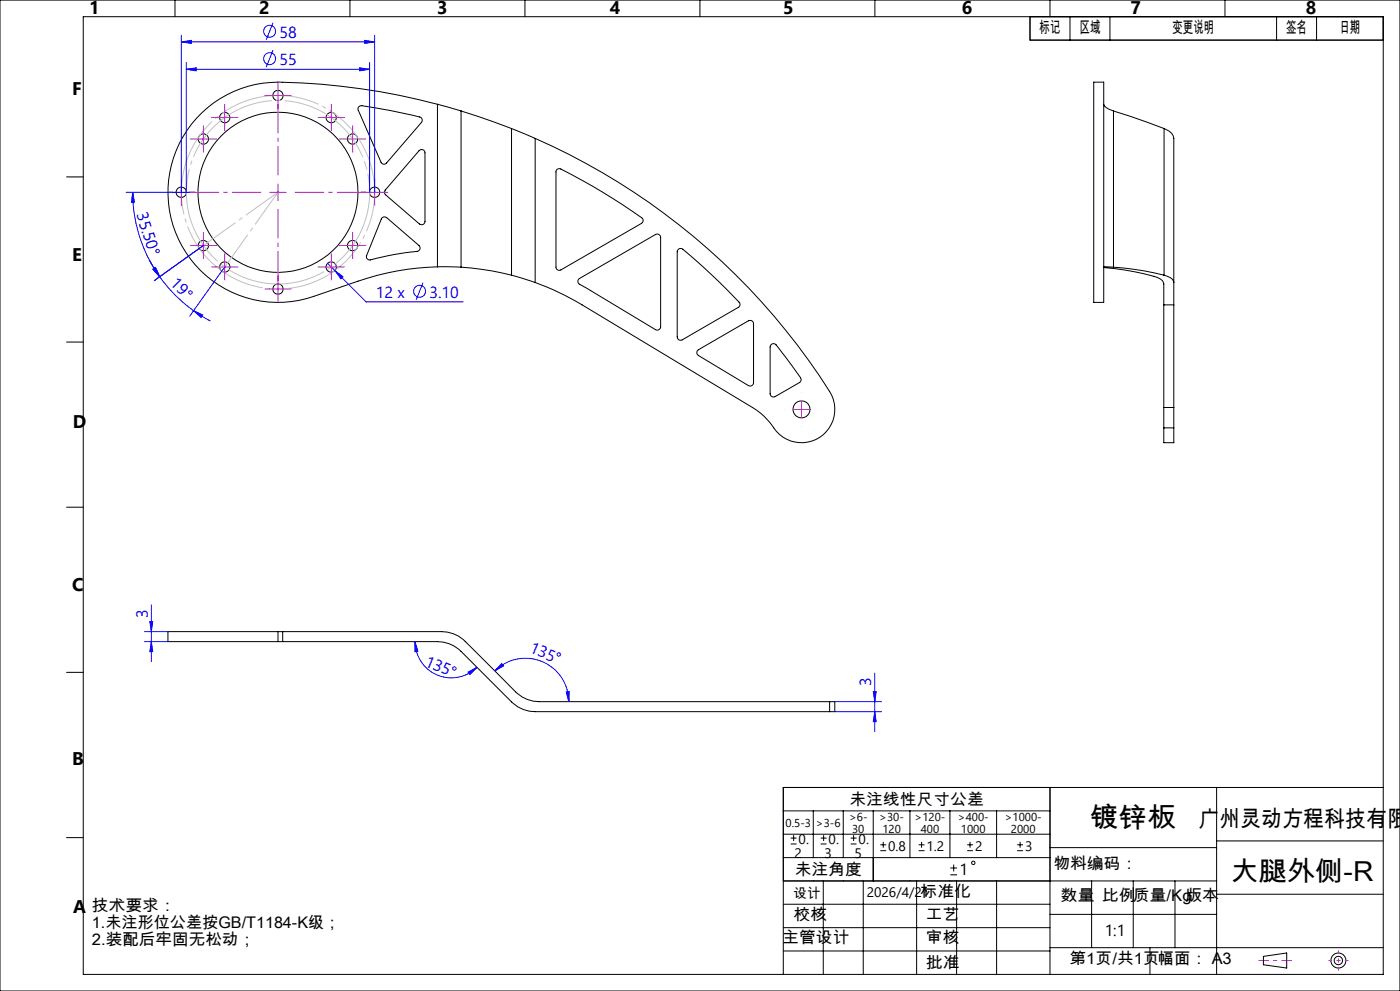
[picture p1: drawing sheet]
<svg xmlns="http://www.w3.org/2000/svg" width="420mm" height="297mm" viewBox="0 0 420 297" stroke-linecap="round" stroke-linejoin="round" font-family="sans-serif">
<g fill="none" stroke="#000" stroke-width=".3">
<path d="M0 0h420v297h-420zM25 5h390v287h-390zM52.5 0v5M105 0v5M157.5 0v5M210 0v5M262.5 0v5M309 5v7h106M315 0v5M321 5v7M333 5v7M367.5 0v5"/>
<path d="M383 5v7M395 5v7M107.6 32.1l.9-.4 4.4 .7 13 2.7a1 1 0 0 1 .5 1.6l-10.4 12.2a.97 .97 0 0 1-1.7-.3l-6.9-15.8zM131.2 31.3l7.1 2M131.2 31.3a208.4 208.4 0 0 0-47.8-6.7 33 33 0 0 0-32.6 38.5 33 33 0 0 0 43.3 25.7 168.5 168.5 0 0 1 22.1-7 76.9 76.9 0 0 1 15-1.8M131.2 31.3v48.7M138.3 33.3l15.2 5.2M138.3 33.3v46.8M153.5 38.5l7 3M153.5 38.5v44M328.1 24.6h3v66h-3zM331.1 31.3a3.6 3.6 0 0 0 2.9 2"/>
<path d="M334 33.3l15.2 5.2M334 33.3v46.8M349.2 38.5a4.2 4.2 0 0 1 2.9 3v43.2M349.2 38.5v44M20 53h5M125.7 45.2a1.01 1.01 0 0 1 1.1-.3 1.01 1.01 0 0 1 .7 .9v20.6a1.01 1.01 0 0 1-.6 .9 1.01 1.01 0 0 1-1.1-.2l-10.1-8.7a.98 .98 0 0 1-.1-1.4zM160.5 41.5a199.2 199.2 0 0 1 89 77 10 10 0 0 1-4.7 13.2 10 10 0 0 1-13.3-4.4l-2.2-2.5-2.6-2.1-52.1-31.3a85.8 85.8 0 0 0-14.1-6.7M160.5 41.5v43.2M167 50.8l.7-.3a156.4 156.4 0 0 1 25.1 15.1l.1 .8-.5 .6-24.1 13.9a.99 .99 0 0 1-1.5-.9v-28.7zM114.5 65.4l.6-.4 .9 .2 9.7 8.4a1.02 1.02 0 0 1 .3 1 1.02 1.02 0 0 1-.9 .7 112.9 112.9 0 0 0-14.5 2.6l-.6-.5v-.9zM131.2 80l7.1 .1M203.5 74.7l.5-.2h.6a167.6 167.6 0 0 1 17.4 16.4v.5l-.3 .6-17 9.8a1.01 1.01 0 0 1-1.5-.8v-25.5z"/>
<path d="M331.1 80l2.9 .1M138.3 80.1l3.1 .2a81.1 81.1 0 0 1 12.1 2.2M153.5 82.5l7 2.2M173.6 83.6l23.1-13.3a1.02 1.02 0 0 1 1.5 .9v26.7a1.02 1.02 0 0 1-1.5 .9l-22-13.1a1.3 1.3 0 0 1-1.1-.7 1.3 1.3 0 0 1 0-1.4zM331.1 80.2a74.8 74.8 0 0 1 16.2 3 2.59 2.59 0 0 1 1.8 3.3v4.9M334 80.1l3.1 .2a80.5 80.5 0 0 1 12.1 2.2M349.1 91.4h3M349.1 91.4v30.7M349.2 82.5a3.3 3.3 0 0 1 2.9 2.2M352.1 84.7v6.7M352.1 91.4v30.7M20 102.5h5"/>
<path d="M209.2 105.2l15.3-9.1a1.02 1.02 0 0 1 1.6 .9v17.7a1.02 1.02 0 0 1-1.6 .9l-15-9.1-.4-.6zM231.2 103.4l.8-.4 .8 .4 7.4 9.8a1.03 1.03 0 0 1-.3 1.4l-7.3 4.2a1.02 1.02 0 0 1-1.6-.8v-14zM349.1 122.1v6.1M349.1 128.2v4.5h3v-4.5M349.1 122.1h3M349.1 128.2h3M352.1 122.1v6.1M20 152h5M83.4 192.3h1.4M83.4 189.3h1.4M83.4 189.3h-33v3h33M83.4 189.3v3"/>
<path d="M84.8 192.3h46.4a10 10 0 0 1 7.1 2.9l15.2 15.2a9.9 9.9 0 0 0 7 2.9h88.4M84.8 189.3h47.7a9.9 9.9 0 0 1 7.1 2.9l15.1 15.2a9.9 9.9 0 0 0 7.1 2.9h87.1M84.8 189.3v3M20 201.5h5M248.9 210.3h1.5v3h-1.5M248.9 210.3v3M315 236v56M365 236v56M415 236h-180v56M20 251h5M235 243h80M235 250h80"/>
<path d="M235 257h80M237.2 252.9h1.8M237.2 251.2h1.8M238.1 250.3v1.8M244 243v14M246.2 252.9h1.8M246.2 251.2h1.8M247.1 250.3v1.8M253 243v14M255.2 252.9h1.8M255.2 251.2h1.8M256.1 250.3v1.8"/>
<path d="M262 243v21M264.1 254.9h1.8M264.1 253.2h1.8M265 252.3v1.8M273 243v14M275.6 254.9h1.8M275.6 253.2h1.8M276.5 252.3v1.8M285 243v14M286.1 259.1v2.1M290.2 254.9h1.7M290.2 253.2h1.7"/>
<path d="M291 252.3v1.8M299 243v14M305.2 254.9h1.7M305.2 253.2h1.7M306 252.3v1.8M315 254h50M365 252h50M235 264h130M235 278h80M235 271h80M247 264v28M259 264v28"/>
<path d="M275 264v28M285.1 262.2h2M285.1 260.1h2M287 264v28M299 264v28M315 274h50M327.5 264v20M340 264v20M352.5 264v20M365 268h50M235 285h80M315 284h100"/>
<path d="M345 284v8M379 286.6l7-1v4.5l-7-1z"/>
<circle cx="67.4" cy="35.2" r="1.55"/>
<circle cx="83.4" cy="28.6" r="1.56"/>
<circle cx="99.4" cy="35.2" r="1.54"/>
<circle cx="54.4" cy="57.6" r="1.56"/>
<circle cx="61" cy="41.7" r="1.55"/>
<circle cx="83.4" cy="57.6" r="24"/>
<circle cx="105.8" cy="41.7" r="1.54"/>
<circle cx="112.4" cy="57.6" r="1.56"/>
<circle cx="61" cy="73.6" r="1.55"/>
<circle cx="105.8" cy="73.6" r="1.55"/>
<circle cx="67.4" cy="80" r="1.55"/>
<circle cx="83.4" cy="86.6" r="1.55"/>
<circle cx="99.3" cy="80" r="1.55"/>
<circle cx="240.4" cy="122.7" r="2.56"/>
<circle cx="292" cy="258.6" r=".52"/>
<circle cx="401.5" cy="287.9" r="1.24"/>
<circle cx="401.5" cy="287.9" r="2.25"/>
</g>
<g fill="none" stroke="#00f" stroke-width=".3">
<path d="M54.4 12.6l3-.5v.9zM54.4 10.6v47M54.4 12.6h58M55.9 18.8v38.8M81.9 6.8l-2 5.1M81.9 15l-2 5.1M109.4 12.1l3 .5-3 .4zM110.9 18.8v38.8M112.4 10.6v47M55.9 20.8l3-.5v.9zM55.9 20.8h55M107.9 20.3l3 .5-3 .4z"/>
<path d="M37.8 57.6h19.1M39.8 57.6l.6 3h-1zM39.8 57.6a43.7 43.7 0 0 0 8.1 25.3M44.8 77.9l3.1 5M61 73.6l-14.7 10.5M98.2 78.9l2.3 2.2M45.9 80.7l.7-.5 1.3 2.7zM47.9 82.9l4.3 5.2 2.8 2.6 3.1 2.4M58.1 93.1l2.7 1.3-.5 .7zM58.1 93.1l5.1 3.1M67.4 80l-10.5 14.8M100.5 81.1l2.4 1.8-.6 .7z"/>
<path d="M100.5 81.1l9.3 9.4h29.2M126.9 84.7l-2.1 5.1M43.4 189.3h7M43.4 192.3h7M44.9 186.3h.9l-.4 3zM45.4 192.3l.4 3h-.9zM45.4 181.3v17M124.5 192.3l.9 2.9-.9 .1zM124.5 192.3a10.9 10.9 0 0 0 6.7 10 10.9 10.9 0 0 0 11.9-2.3M150.5 198.9l.6 .7-2.7 1.5zM140.4 201.4l2.7-1.4-2.1 2.1zM148.4 201.1a13 13 0 0 1 14.2-2.8 13 13 0 0 1 8 12"/>
<path d="M169.9 207.4l.8-.1-.1 3zM250.4 213.3h14M250.4 210.3h14M262 207.3h.9l-.5 3zM262.4 213.3l.5 3h-.9zM262.4 201.7v17.6"/>
<circle cx="80.9" cy="9.4" r="1.8"/>
<circle cx="80.9" cy="17.6" r="1.8"/>
<circle cx="125.9" cy="87.3" r="1.8"/>
</g>
<path d="M109.7 49.6a27.5 27.5 0 0 0-46.1-11.1 27.5 27.5 0 0 0 12.7 45.7 27.5 27.5 0 0 0 33.8-33.2l-.4-1.4" fill="none" stroke="#c0c0c0" stroke-width=".3" stroke-dasharray="30.5 1.3 1.3 1.3" stroke-dashoffset="-2.6" stroke-linecap="butt"/>
<path d="M111.1 49.1a29 29 0 0 0-48.6-11.6 29 29 0 0 0 13.4 48.1 29 29 0 0 0 35.6-35l-.4-1.5" fill="none" stroke="#c0c0c0" stroke-width=".3" stroke-dasharray="30.5 1.3 1.3 1.3" stroke-dashoffset="9.9" stroke-linecap="butt"/>
<path d="M78.4 57.6h-21.5M83.4 52.6v-21.5M88.4 57.6h21.5M83.4 62.6v21.5" fill="none" stroke="#f0f" stroke-width=".3" stroke-dasharray="30.5 1.3 1.3 1.3" stroke-dashoffset="21.6" stroke-linecap="butt"/>
<g fill="none" stroke="#f0f" stroke-width=".3" stroke-dasharray="30.5 1.3 1.3 1.3" stroke-linecap="butt">
<path d="M61 39.1v-1.5M64.9 35.2h-1.5M67.4 32.7v-1.5M67.4 37.7v1.6M69.9 35.2h1.6M80.9 28.6h-1.5M83.4 26.1v-1.5M83.4 31.1v1.6M85.9 28.6h1.6M96.9 35.2h-1.6M99.4 32.7v-1.5M99.4 37.7v1.6"/>
<path d="M101.9 35.2h1.5M105.8 39.1v-1.5M51.9 57.6h-1.5M54.4 55.1v-1.5M56.9 57.6h1.6M58.5 41.6h-1.5M61 44.1v1.6M63.5 41.6h1.6M103.3 41.6h-1.6M105.8 44.1v1.6M108.3 41.6h1.5M109.9 57.6h-1.5"/>
<path d="M112.4 55.1v-1.5M114.9 57.6h1.6M54.4 60.1v1.6M58.5 73.6h-1.5M61 71.1v-1.6M61 76.1v1.5M63.5 73.6h1.6M67.4 77.5v-1.5M99.4 77.5v-1.5M103.3 73.6h-1.6M105.8 71.1v-1.6M105.8 76.1v1.5"/>
<path d="M108.3 73.6h1.5M112.4 60.1v1.6M64.9 80h-1.5M67.4 82.5v1.6M69.9 80h1.6M80.9 86.6h-1.5M83.4 84.1v-1.5M83.4 89.1v1.6M85.9 86.6h1.6M96.9 80h-1.6M99.4 82.5v1.6M101.9 80h1.5"/>
<path d="M240.5 117.7v-.1M235.5 122.7h-.1"/>
</g>
<path d="M83.4 57.6l-22.4 16M67.4 80l16-22.4" fill="none" stroke="#c0c0c0" stroke-width=".3" stroke-dasharray="30.5 1.3 1.3 1.3" stroke-dashoffset="18.6" stroke-linecap="butt"/>
<path d="M398.5 287.9h6M401.5 284.9v6" fill="none" stroke="#f0f" stroke-width=".3" stroke-dasharray="30.5 1.3 1.3 1.3" stroke-dashoffset="29.4" stroke-linecap="butt"/>
<path d="M377.5 287.9h10" fill="none" stroke="#f0f" stroke-width=".3" stroke-dasharray="30.5 1.3 1.3 1.3" stroke-dashoffset="27.4" stroke-linecap="butt"/>
<g fill="none" stroke="#f0f" stroke-width=".3">
<path d="M61 39.2v5M64.9 35.2h5M67.4 32.7v5M80.9 28.6h5M83.4 26.1v5M96.9 35.2h4.9M99.4 32.7v5M105.8 39.2v5M51.9 57.6h5M54.4 55.1v5M58.5 41.7h5M80.9 57.6h5"/>
<path d="M83.4 55.1v5M103.3 41.7h5M109.9 57.6h5M112.4 55.1v5M58.5 73.6h5M61 71.1v5M67.4 77.5v5M99.4 77.5v5M103.3 73.6h5M105.8 71.1v5M64.9 80h5M80.9 86.6h5"/>
<path d="M83.4 84.1v5M96.9 80h4.9M237.9 122.7h5.1M240.5 120.2v5"/>
</g>
<g fill="#00f">
<path d="M100.5 81.1l2.4 1.8-.6 .7z"/>
<path d="M169.9 207.4l.8-.1-.1 3zM150.5 198.9l.6 .7-2.7 1.5z"/>
<path d="M262.4 213.3l.5 3h-.9zM262 207.3h.9l-.5 3z"/>
<path d="M44.9 186.3h.9l-.4 3zM45.4 192.3l.4 3h-.9z"/>
<path d="M124.5 192.3l.9 2.9-.9 .1zM140.4 201.4l2.7-1.4-2.1 2.1z"/>
<path d="M54.4 12.6l3-.5v.9zM109.4 12.1l3 .5-3 .4zM55.9 20.8l3-.5v.9zM107.9 20.3l3 .5-3 .4z"/>
<path d="M39.8 57.6l.6 3h-1zM45.9 80.7l.7-.5 1.3 2.7z"/>
<path d="M45.9 80.7l.7-.5 1.3 2.7zM58.1 93.1l2.7 1.3-.5 .7z"/>
</g>
<g font-size="8.2">
<text x="327" y="247.9">镀锌板</text>
<text x="369.2" y="264">大腿外侧-R</text>
</g>
<text font-size="6.9" x="359.5" y="247.8">广州灵动方程科技有限</text>
<g font-size="5.5">
<text x="26.7" y="4.3">1</text>
<text x="77.7" y="4.3">2</text>
<text x="131.2" y="4.3">3</text>
<text x="183" y="4.3">4</text>
<text x="235" y="4.3">5</text>
<text x="288.5" y="4.3">6</text>
<text x="339.2" y="4.3">7</text>
<text x="391.8" y="4.3">8</text>
<text x="21.7" y="28.5">F</text>
<text x="21.7" y="78.1">E</text>
<text x="21.8" y="128.2">D</text>
<text x="21.6" y="177.2">C</text>
<text x="21.7" y="229.3">B</text>
<text x="21.9" y="273.5">A</text>
</g>
<g font-size="4.8" fill="#00f">
<text x="83.9" y="11.3">58</text>
<text x="83.9" y="19.5">55</text>
<text x="40.9" y="64.3" transform="rotate(72 40.9 64.3)">35.50°</text>
<text x="50.9" y="85.2" transform="rotate(45 50.9 85.2)">19°</text>
<text x="112.8" y="89.2">12 x</text>
<text x="128.9" y="89.2">3.10</text>
<text x="44.3" y="185.1" transform="rotate(-90 44.3 185.1)">3</text>
<text x="158.6" y="195.4" transform="rotate(23 158.6 195.4)">135°</text>
<text x="127.2" y="199.5" transform="rotate(23 127.2 199.5)">135°</text>
<text x="261.4" y="205.6" transform="rotate(-90 261.4 205.6)">3</text>
</g>
<g font-size="4.8">
<text x="311.9" y="9.8">标记</text>
<text x="323.9" y="9.8">区域</text>
<text x="351.7" y="9.8">变更说明</text>
<text x="385.8" y="9.8">签名</text>
<text x="401.8" y="9.8">日期</text>
<text x="254.8" y="241.2">未注线性尺寸公差</text>
<text x="238.4" y="262.2">未注角度</text>
<text x="287.8" y="262.2">1</text>
<text x="316" y="260.5">物料编码：</text>
<text x="276.2" y="268.7">标准化</text>
<text x="27.6" y="273.2">技术要求：</text>
<text x="238.1" y="275.8">校核</text>
<text x="277.8" y="275.8">工艺</text>
<text x="318.3" y="270.1">数量</text>
<text x="330.6" y="270.1">比例质量/Kg版本</text>
<text x="27.6" y="278.2">1.未注形位公差按GB/T1184-K级；</text>
<text x="331.4" y="280.4">1:1</text>
<text x="27.6" y="283.2">2.装配后牢固无松动；</text>
<text x="234.7" y="282.7">主管设计</text>
<text x="277.8" y="282.7">审核</text>
<text x="277.8" y="290">批准</text>
<text x="320.8" y="289">第1页/共1页幅面： A3</text>
</g>
<g font-size="4.1">
<text x="238.4" y="257">2</text>
<text x="239.6" y="253">0.</text>
<text x="247.4" y="257">3</text>
<text x="248.6" y="253">0.</text>
<text x="256.4" y="257">5</text>
<text x="257.6" y="253">0.</text>
<text x="266.5" y="255">0.8</text>
<text x="278" y="255">1.2</text>
<text x="292.5" y="255">2</text>
<text x="307.5" y="255">3</text>
<text x="238.1" y="269.2">设计</text>
<text x="260" y="268.8">2026/4/21</text>
</g>
<g font-size="3.4">
<text x="235.7" y="247.7">0.5-3</text>
<text x="244.8" y="247.7">&gt;3-6</text>
<text x="254.7" y="246.1">&gt;6-</text>
<text x="255.6" y="249.6">30</text>
<text x="263.8" y="246.1">&gt;30-</text>
<text x="264.7" y="249.6">120</text>
<text x="274.4" y="246.1">&gt;120-</text>
<text x="276.2" y="249.6">400</text>
<text x="287.4" y="246.1">&gt;400-</text>
<text x="288.3" y="249.6">1000</text>
<text x="301.4" y="246.1">&gt;1000-</text>
<text x="303.3" y="249.6">2000</text>
</g>
</svg>
